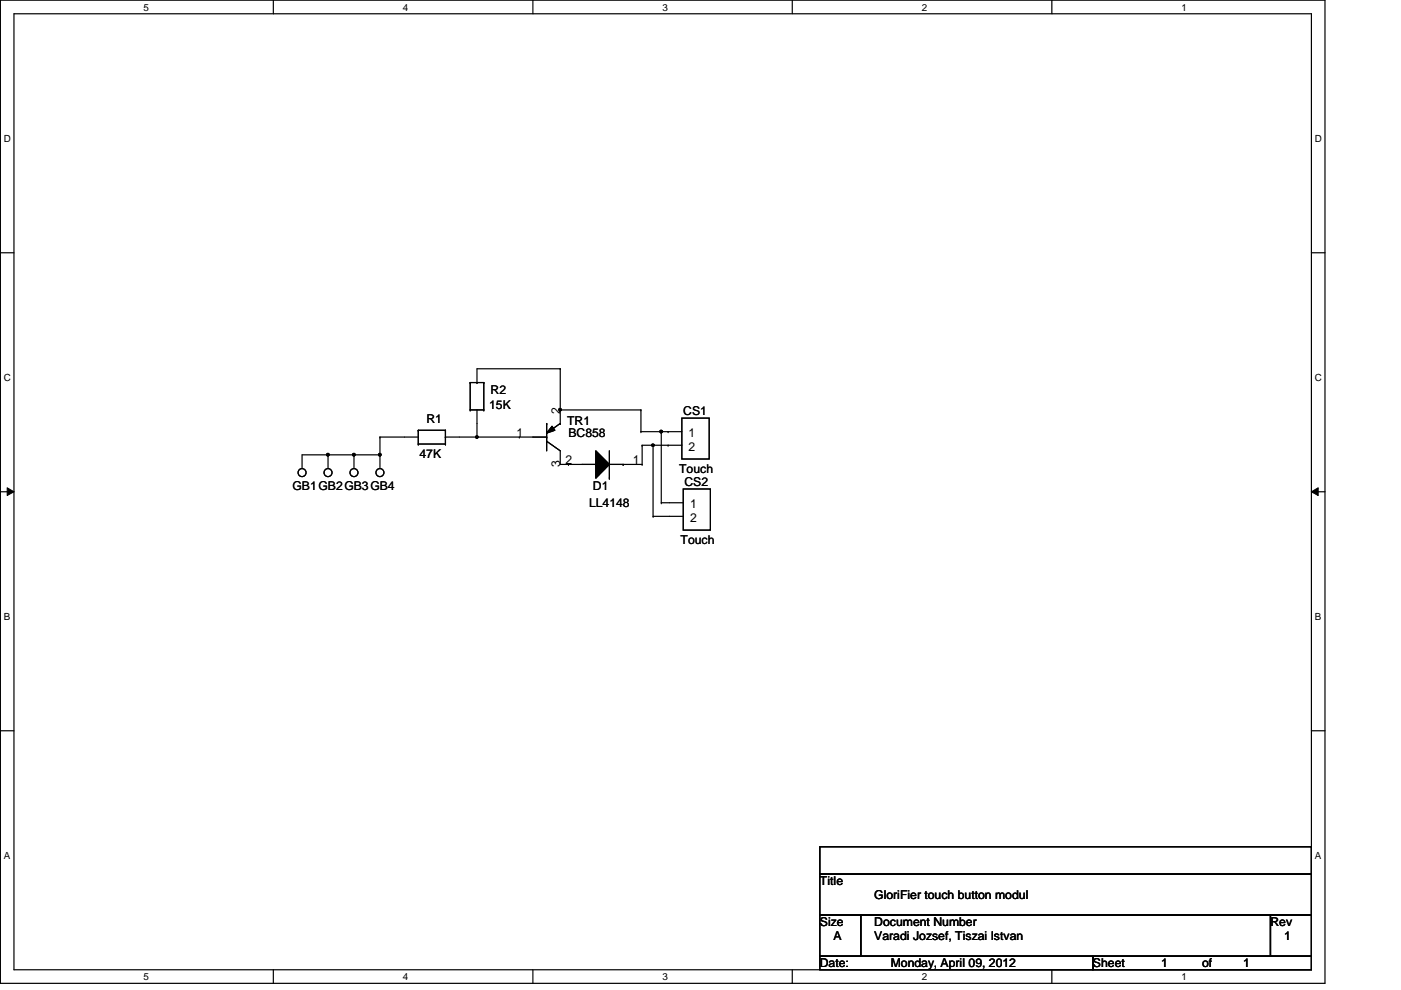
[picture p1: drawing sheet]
<svg xmlns="http://www.w3.org/2000/svg" width="297mm" height="210mm" viewBox="0 0 297 210" stroke-linecap="round" stroke-linejoin="round" font-family="sans-serif">
<path d="M.1 0h280.8v208.5h-280.8zM3 2.9h275v202.7h-275z" fill="none" stroke="#000" stroke-width=".25"/>
<g fill="#fff">
<path d="M30.4 .3h1.2v2.4h-1.2z"/>
<path d="M30.4 205.9h1.2v2.3h-1.2z"/>
</g>
<path d="M58 0v2.9M58 205.6v2.9" fill="none" stroke="#000" stroke-width=".25"/>
<g fill="#fff">
<path d="M85.4 .3h1.2v2.4h-1.2z"/>
<path d="M85.4 205.9h1.2v2.3h-1.2z"/>
</g>
<path d="M113 0v2.9M113 205.6v2.9" fill="none" stroke="#000" stroke-width=".25"/>
<g fill="#fff">
<path d="M140.5 .3h1.1v2.4h-1.1z"/>
<path d="M140.5 205.9h1.1v2.3h-1.1z"/>
</g>
<path d="M168 0v2.9M168 205.6v2.9" fill="none" stroke="#000" stroke-width=".25"/>
<g fill="#fff">
<path d="M195.4 .3h1.2v2.4h-1.2z"/>
<path d="M195.4 205.9h1.2v2.3h-1.2z"/>
</g>
<path d="M223 0v2.9M223 205.6v2.9" fill="none" stroke="#000" stroke-width=".25"/>
<g fill="#fff">
<path d="M250.5 .3h1.1v2.4h-1.1z"/>
<path d="M250.5 205.9h1.1v2.3h-1.1z"/>
<path d="M.8 28.2h1.5v2.4h-1.5z"/>
<path d="M278.8 28.2h1.4v2.4h-1.4z"/>
<path d="M.8 78.9h1.5v2.3h-1.5z"/>
<path d="M278.8 78.9h1.4v2.3h-1.4z"/>
</g>
<path d="M.1 53.6h2.9M278 53.6h2.9" fill="none" stroke="#000" stroke-width=".25"/>
<g fill="#fff">
<path d="M.8 129.6h1.4v2.3h-1.4z"/>
<path d="M278.8 129.6h1.3v2.3h-1.3z"/>
</g>
<path d="M.1 104.3h2.9M278 104.3h2.9" fill="none" stroke="#000" stroke-width=".25"/>
<path d="M1.5 103.4l1.5 .9-1.5 .8zM278 104.3l1.5-.9v1.7z" fill="#000"/>
<path d="M1.5 103.4l1.5 .9-1.5 .8zM278 104.3l1.5-.9v1.7z" fill="none" stroke="#000" stroke-width=".21"/>
<g fill="#fff">
<path d="M.8 180.3h1.4v2.3h-1.4z"/>
<path d="M278.8 180.3h1.3v2.3h-1.3z"/>
</g>
<g fill="none" stroke="#000" stroke-width=".25">
<path d="M118.8 78.2h.1M118.8 78.2h-17.7v2.9M118.8 78.2v11.6M69.6 96.4h.1M69.6 96.4v3M75.1 96.4h.1M75.1 96.4v3M80.6 96.4h.1M80.6 92.7h.1M80.6 92.7h8.1M80.6 96.4h-16.6v3M80.6 92.7v6.7"/>
<path d="M88.7 94.1h.1M88.7 91.2h.1M88.7 94.1h5.7M88.7 91.2v2.9M88.7 91.2h5.7M94.4 94.1h.1M94.4 91.2h.1M94.4 92.7h.1M94.4 92.7h21.5M94.4 91.2v2.9M99.7 86.9h.1M99.7 81.1h.1"/>
<path d="M99.7 86.9h2.9M99.7 81.1h2.9M99.7 81.1v5.8M101.1 92.7h.1M101.1 81.1h.1M101.1 86.9v5.8M102.6 81.1h.1M102.6 86.9h.1M102.6 81.1v5.8M110.1 92.7h.1M115.9 89.8h.1M115.9 93.6h.1"/>
<path d="M115.9 92.7h.1M115.9 93.6l2.9 2v2.9h7.5M115.9 89.8v5.8M117 90.4l.6 .8-1.7 .6zM118.8 86.9h.1M118.8 89.8h.1M118.8 86.9h17.1M118.8 89.8l-2.9 2M120.5 98.5h.1M126.3 95.6l2.9 2.9-2.9 2.9zM126.3 98.5h.1M129.2 98.5h6.9"/>
<path d="M129.2 95.6v5.8M132.1 98.5h.1M135.9 86.9h.1M135.9 91.5h.1M135.9 86.9v4.6M135.9 91.5h8.7M136.1 94.4h.1M136.1 98.5h.1M136.1 94.4v4.1M136.1 94.4h8.5M138.5 94.4h.1M138.5 94.4v15.1"/>
<path d="M140.2 91.5h.1M140.2 91.5v15.1M141.6 91.5h.1M141.6 94.4h.1M144.6 88.6h5.8v8.7h-5.8zM129.2 101.4h.1M138.5 109.5h.1M138.5 109.5h6.4M140.2 106.6h.1M140.2 106.6h4.7M144.9 103.7h5.7v8.7h-5.7zM.1 154.9h2.9"/>
<path d="M278 154.9h2.9M173.8 179.5h104.2v5.8h-104.2zM173.8 185.3h104.2v8.7h-104.2zM173.8 194h8.7v8.7h-8.7zM182.5 194h86.9v8.7h-86.9zM269.4 194h8.6v8.7h-8.6zM173.8 202.7h57.9v2.9h-57.9zM231.7 202.7h46.3v2.9h-46.3z"/>
<circle cx="69.5" cy="96.4" r=".29"/>
<circle cx="75" cy="96.4" r=".29"/>
<circle cx="80.5" cy="96.4" r=".29"/>
<circle cx="101.1" cy="92.7" r=".27"/>
<circle cx="118.8" cy="86.9" r=".27"/>
<circle cx="138.4" cy="94.4" r=".27"/>
<circle cx="140.2" cy="91.5" r=".29"/>
<circle cx="64" cy="100.2" r=".85"/>
<circle cx="69.5" cy="100.2" r=".85"/>
<circle cx="75" cy="100.2" r=".85"/>
<circle cx="80.6" cy="100.2" r=".85"/>
</g>
<g fill="#000">
<path d="M117 90.4l.6 .8-1.7 .6zM126.3 95.6l2.9 2.9-2.9 2.9z"/>
<circle cx="69.5" cy="96.4" r=".29"/>
<circle cx="75" cy="96.4" r=".29"/>
<circle cx="80.5" cy="96.4" r=".29"/>
<circle cx="101.1" cy="92.7" r=".27"/>
<circle cx="118.8" cy="86.9" r=".27"/>
<circle cx="138.4" cy="94.4" r=".27"/>
<circle cx="140.2" cy="91.5" r=".29"/>
</g>
<g font-size="2.6">
<text x="104" y="83.4">R2</text>
<text x="90.4" y="89.8">R1</text>
<text x="103.7" y="86.6">15K</text>
<text x="118.7" y="87.8" transform="rotate(-90 118.7 87.8)">2</text>
<text x="144.9" y="88.1">CS1</text>
<text x="109.5" y="92.6">1</text>
<text x="120.2" y="90.1">TR1</text>
<text x="120.5" y="92.7">BC858</text>
<text x="146" y="92.7">1</text>
<text x="146" y="95.6">2</text>
<text x="88.9" y="97">47K</text>
<text x="118.7" y="99.1" transform="rotate(-90 118.7 99.1)">3</text>
<text x="119.9" y="98.4">2</text>
<text x="134.2" y="98.4">1</text>
<text x="144" y="100.2">Touch</text>
<text x="62" y="104">GB1GB2GB3GB4</text>
<text x="124.9" y="107.5">LL4148</text>
<text x="125.7" y="104">D1</text>
<text x="145.1" y="103.1">CS2</text>
<text x="146.3" y="107.8">1</text>
<text x="146.3" y="110.7">2</text>
<text x="144.3" y="115.3">Touch</text>
<text x="173.8" y="187.7">Title</text>
<text x="185.4" y="190.6">GloriFier touch button modul</text>
<text x="173.8" y="196.3">Size</text>
<text x="185.4" y="196.3">Document Number</text>
<text x="269.4" y="196.3">Rev</text>
<text x="176.7" y="199.3">A</text>
<text x="185.4" y="199.3">Varadi Jozsef, Tiszai Istvan</text>
<text x="272.2" y="199.3">1</text>
<text x="173.8" y="205.1">Date:</text>
<text x="188.8" y="205.1">Monday, April 09, 2012</text>
<text x="231.7" y="205.1">Sheet</text>
<text x="246.2" y="205.1">1</text>
<text x="254.9" y="205.1">of</text>
<text x="263.6" y="205.1">1</text>
</g>
<g font-size="2.1">
<text x="30.4" y="2.2">5</text>
<text x="85.4" y="2.2">4</text>
<text x="140.5" y="2.2">3</text>
<text x="195.4" y="2.2">2</text>
<text x="250.5" y="2.2">1</text>
<text x=".8" y="30.1">D</text>
<text x="278.8" y="30.1">D</text>
<text x=".8" y="80.8">C</text>
<text x="278.8" y="80.8">C</text>
<text x=".8" y="131.5">B</text>
<text x="278.8" y="131.5">B</text>
<text x=".8" y="182.2">A</text>
<text x="278.8" y="182.2">A</text>
<text x="30.4" y="207.8">5</text>
<text x="85.4" y="207.8">4</text>
<text x="140.5" y="207.8">3</text>
<text x="195.4" y="207.8">2</text>
<text x="250.5" y="207.8">1</text>
</g>
</svg>
